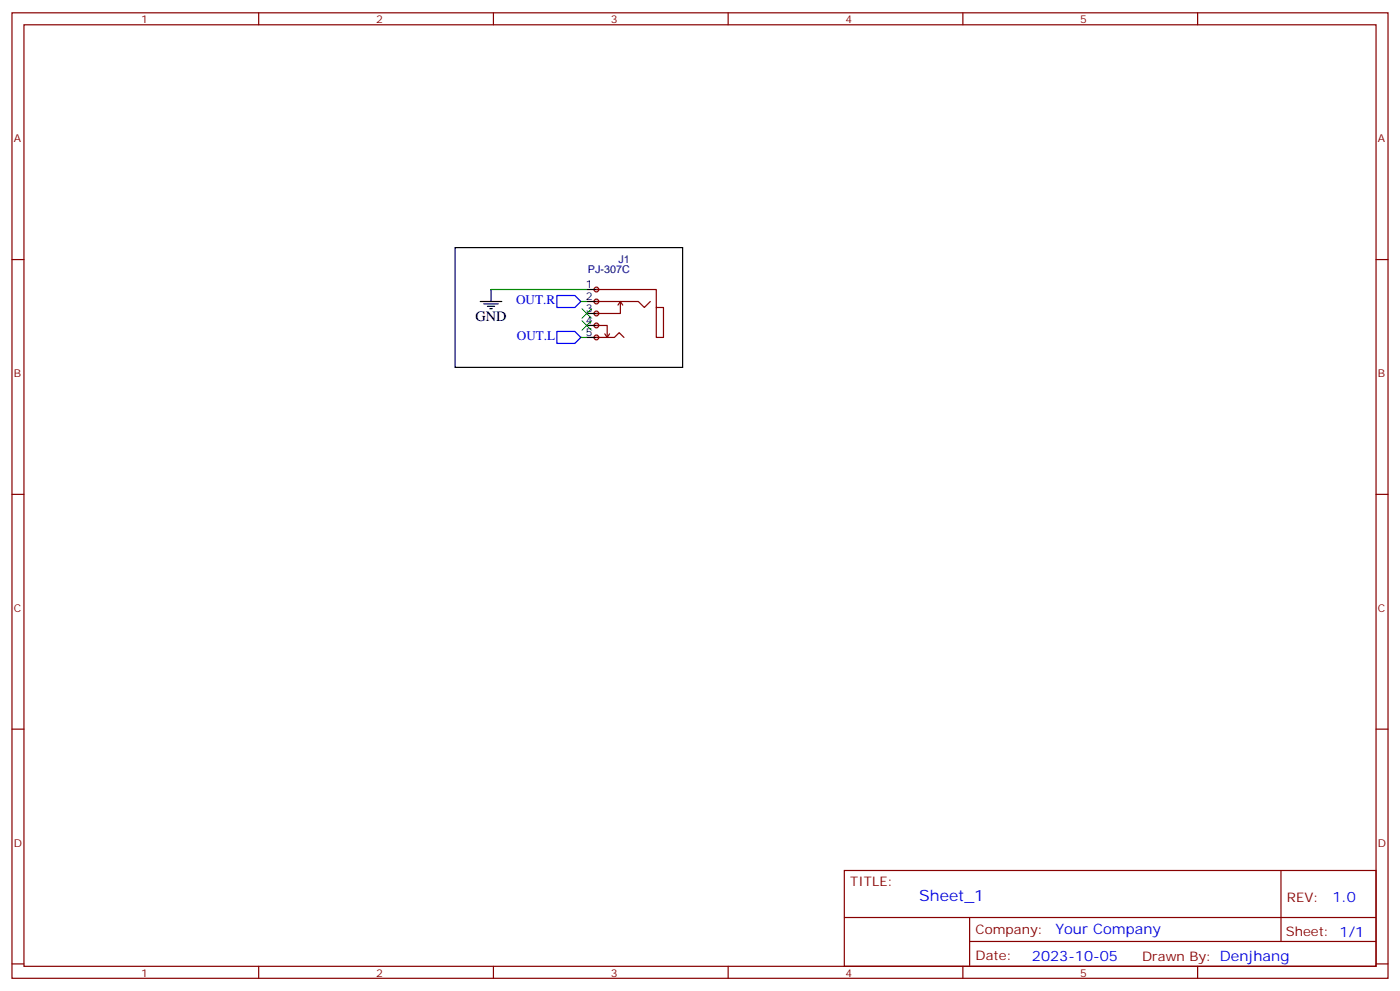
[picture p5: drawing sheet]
<svg xmlns="http://www.w3.org/2000/svg" width="412mm" height="292mm" viewBox="0 0 412 292" stroke-linecap="round" stroke-linejoin="round" font-family="sans-serif">
<g fill="none" stroke="#870000" stroke-width=".35">
<path d="M3.5 3.8h405.4v284.3h-405.4zM7.1 7.3h398.2v277.3h-398.2zM76.2 3.8v3.5M145.3 3.8v3.5M214.5 3.8v3.5M283.6 3.8v3.5M352.8 3.8v3.5M3.5 76.4h3.6M405.3 76.4h3.6M3.5 145.6h3.6M405.3 145.6h3.6M3.5 214.7h3.6"/>
<path d="M405.3 214.7h3.6M248.7 256.4h156.6v28.2h-156.6zM377.3 256.4v20.9M248.7 270.2h156.5M285.6 277.3h119.6M285.6 270.2v14.1M3.5 283.9h3.6M76.2 284.6v3.5M145.3 284.6v3.5M214.5 284.6v3.5M283.6 284.6v3.5M352.8 284.6v3.5"/>
<path d="M405.3 283.9h3.6"/>
</g>
<g fill="#f0f0f0" stroke="#870000" stroke-width=".35">
<circle cx="175.7" cy="99.4" r=".71"/>
<circle cx="175.7" cy="95.8" r=".71"/>
<circle cx="175.7" cy="92.3" r=".71"/>
<circle cx="175.7" cy="88.8" r=".71"/>
<circle cx="175.7" cy="85.3" r=".71"/>
</g>
<path d="M134.1 72.9h67v35.3h-67zM141.5 88.8h6.3M142.5 89.5h4.3M143.6 90.2h2.1M144.3 90.9h.7M144.6 85.3v3.5M172.9 85.3h3.5M172.9 88.8h3.5M172.9 92.3h3.5M172.9 95.8h3.5M172.9 99.4h3.5" fill="none" stroke="#000" stroke-width=".35"/>
<path d="M175.7 88.8h12.3l1.8 1.8 1.8-1.8M175.7 99.4h5.3l1.4-1.4 1.4 1.4M175.7 95.8h3.2v3.6M175.7 85.3h17.6v5.3h2.1v8.8h-2.1v-8.8M178.2 98.3l.7 1.1M179.6 98.3l-.7 1.1M182.7 88.8v3.5h-7M182.7 88.8l.7 1.1M182.7 88.8l-.7 1.1" fill="none" stroke="#870000" stroke-width=".35"/>
<path d="M164 87h5.3l1.8 1.8-1.8 1.8h-5.3zM164 97.6h5.3l1.8 1.8-1.8 1.7h-5.3z" fill="none" stroke="#00f" stroke-width=".35"/>
<path d="M144.6 85.3h28.3M171.1 88.8h1.8M171.1 99.4h1.8" fill="none" stroke="#008700" stroke-width=".35"/>
<path d="M171.4 90.9l2.9 2.8M171.4 94.4l2.9 2.9M174.3 90.9l-2.9 2.8M174.3 94.4l-2.9 2.9" fill="none" stroke="#3c3" stroke-width=".35"/>
<text font-size="4.6" fill="#00f" x="270.8" y="265.4">Sheet_1</text>
<text font-size="4.2" x="140.1" y="94.4">GND</text>
<g font-size="4.2" fill="#00f">
<text x="392.5" y="265.6">1.0</text>
<text x="310.9" y="275.2">Your Company</text>
<text x="304" y="283">2023-10-05</text>
</g>
<g font-size="3.9" fill="#00f">
<text x="152" y="89.6">OUT.R</text>
<text x="152.2" y="100.2">OUT.L</text>
</g>
<g font-size="3.9" fill="#800">
<text x="250.5" y="260.9">TITLE:</text>
<text x="379.1" y="265.6">REV:</text>
<text x="287.4" y="275.1">Company:</text>
<text x="378.7" y="275.8">Sheet: 1/1</text>
<text x="287.4" y="282.8">Date:</text>
<text x="336.4" y="282.9">Drawn By: Denjhang</text>
</g>
<g font-size="3.2" fill="#800">
<text x="41.6" y="6.8">1</text>
<text x="110.8" y="6.8">2</text>
<text x="179.9" y="6.8">3</text>
<text x="249.1" y="6.8">4</text>
<text x="318.2" y="6.8">5</text>
<text x="4.1" y="41.9">A</text>
<text x="405.9" y="41.9">A</text>
<text x="4.1" y="111">B</text>
<text x="405.9" y="111">B</text>
<text x="4.1" y="180.2">C</text>
<text x="405.9" y="180.2">C</text>
<text x="4.1" y="249.3">D</text>
<text x="405.9" y="249.3">D</text>
<text x="41.6" y="287.6">1</text>
<text x="110.8" y="287.6">2</text>
<text x="179.9" y="287.6">3</text>
<text x="249.1" y="287.6">4</text>
<text x="318.2" y="287.6">5</text>
</g>
<g font-size="3.2" fill="#000080">
<text x="182.2" y="77.3">J1</text>
<text x="173.2" y="80.5">PJ-307C</text>
</g>
<g font-size="3.2">
<text x="172.6" y="84.9">1</text>
<text x="172.6" y="88.4">2</text>
<text x="172.6" y="92">3</text>
<text x="172.6" y="95.5">4</text>
<text x="172.6" y="99">5</text>
</g>
</svg>
